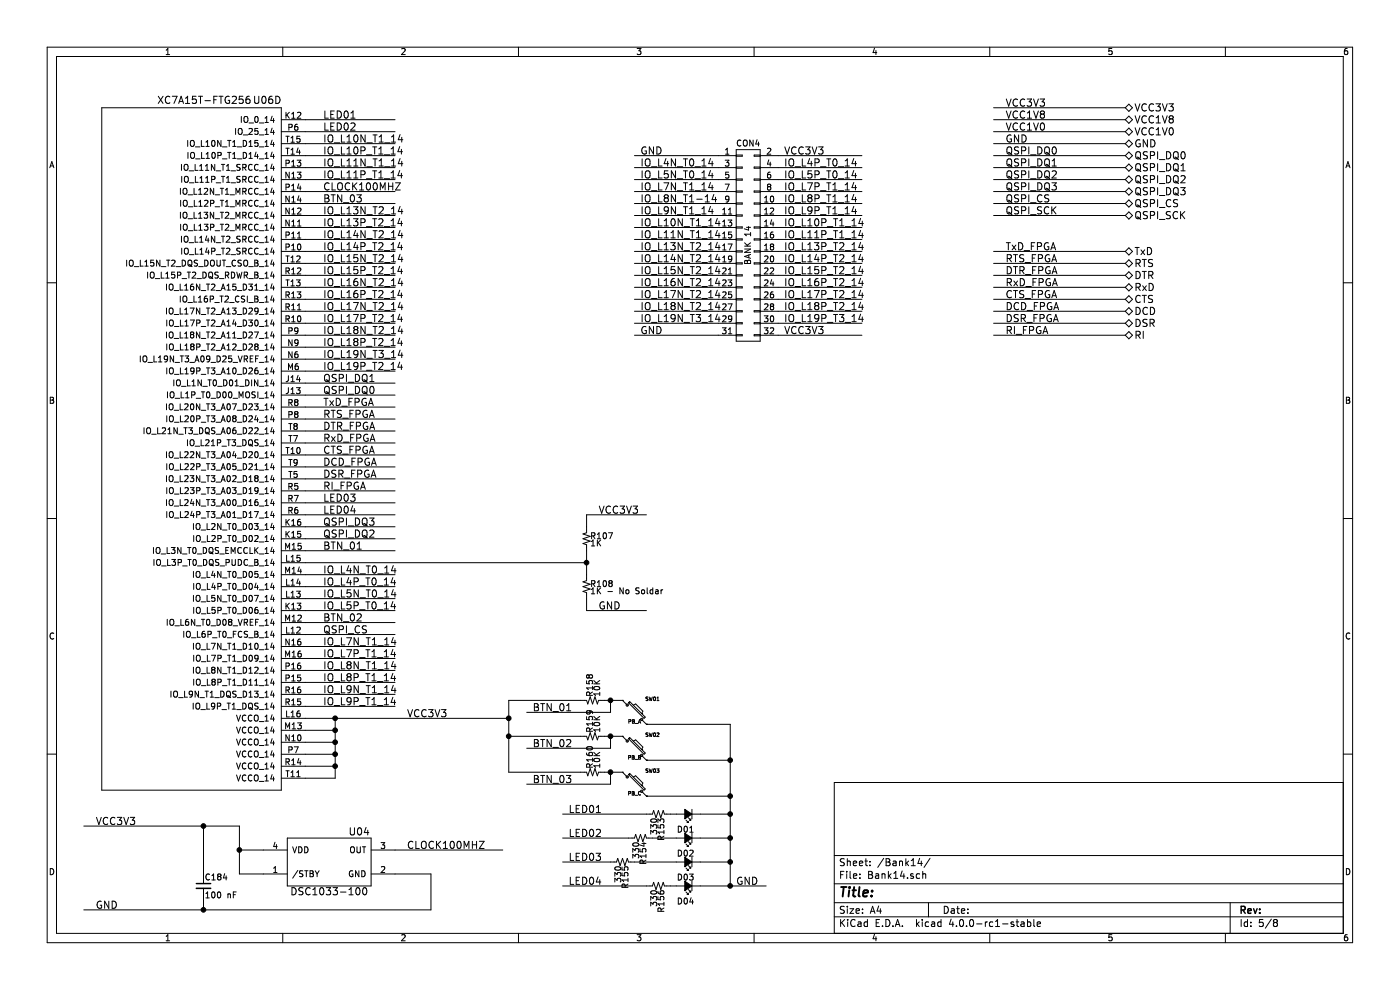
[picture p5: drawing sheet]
EESchema Schematic File Version 2
LIBS:r_small
LIBS:power
LIBS:device
LIBS:transistors
LIBS:conn
LIBS:linear
LIBS:regul
LIBS:74xx
LIBS:cmos4000
LIBS:adc-dac
LIBS:memory
LIBS:xilinx
LIBS:microcontrollers
LIBS:dsp
LIBS:microchip
LIBS:analog_switches
LIBS:motorola
LIBS:texas
LIBS:intel
LIBS:audio
LIBS:interface
LIBS:digital-audio
LIBS:philips
LIBS:display
LIBS:cypress
LIBS:siliconi
LIBS:opto
LIBS:atmel
LIBS:contrib
LIBS:XilinxArtix7
LIBS:valves
LIBS:EduCiaaXSchLibrary
LIBS:ft2232h
LIBS:EduCiaaX-cache
EELAYER 25 0
EELAYER END
$Descr A4 11693 8268
encoding utf-8
Sheet 5 8
Title ""
Date ""
Rev ""
Comp ""
Comment1 ""
Comment2 ""
Comment3 ""
Comment4 ""
$EndDescr
$Comp
L XC7A15T-FTG256 U06
U 4 1
P 2350 900
F 0 "U06" H 2350 960 60  0000 R CNN
F 1 "XC7A15T-FTG256" H 2100 960 60  0000 R CNN
F 2 "" H 2350 850 60  0000 C CNN
F 3 "" H 2350 850 60  0000 C CNN
	4    2350 900 
	1    0    0    -1  
$EndComp
Text HLabel 9400 900  2    60   BiDi ~ 0
VCC3V3
Text HLabel 9400 1000 2    60   BiDi ~ 0
VCC1V8
Text HLabel 9400 1100 2    60   BiDi ~ 0
VCC1V0
Text HLabel 9400 1300 2    60   BiDi ~ 0
QSPI_DQ0
Text HLabel 9400 1400 2    60   BiDi ~ 0
QSPI_DQ1
Text HLabel 9400 1500 2    60   BiDi ~ 0
QSPI_DQ2
Text HLabel 9400 1600 2    60   BiDi ~ 0
QSPI_DQ3
Text HLabel 9400 1700 2    60   BiDi ~ 0
QSPI_CS
Text HLabel 9400 1800 2    60   BiDi ~ 0
QSPI_SCK
Wire Wire Line
	9400 900  8300 900 
Wire Wire Line
	8300 1000 9400 1000
Wire Wire Line
	9400 1100 8300 1100
Wire Wire Line
	8300 1300 9400 1300
Wire Wire Line
	9400 1400 8300 1400
Wire Wire Line
	8300 1500 9400 1500
Wire Wire Line
	9400 1600 8300 1600
Wire Wire Line
	8300 1700 9400 1700
Wire Wire Line
	8300 1800 9400 1800
Text Label 8400 900  0    60   ~ 0
VCC3V3
Text Label 8400 1000 0    60   ~ 0
VCC1V8
Text Label 8400 1100 0    60   ~ 0
VCC1V0
Text Label 8400 1300 0    60   ~ 0
QSPI_DQ0
Text Label 8400 1400 0    60   ~ 0
QSPI_DQ1
Text Label 8400 1500 0    60   ~ 0
QSPI_DQ2
Text Label 8400 1600 0    60   ~ 0
QSPI_DQ3
Text Label 8400 1700 0    60   ~ 0
QSPI_CS
Text Label 8400 1800 0    60   ~ 0
QSPI_SCK
Text HLabel 9400 1200 2    60   BiDi ~ 0
GND
Wire Wire Line
	9400 1200 8300 1200
Text Label 8400 1200 0    60   ~ 0
GND
Wire Wire Line
	2550 3300 3300 3300
Wire Wire Line
	2550 2200 3300 2200
Wire Wire Line
	2550 4700 4900 4700
Wire Wire Line
	2550 4600 3300 4600
Wire Wire Line
	2550 2300 3300 2300
Wire Wire Line
	2550 2500 3300 2500
Wire Wire Line
	2550 3200 3300 3200
Wire Wire Line
	2550 5300 3300 5300
Wire Wire Line
	2550 4500 3300 4500
Wire Wire Line
	2550 4400 3300 4400
Text Label 2700 4200 0    60   ~ 0
LED03
Text Label 2700 1100 0    60   ~ 0
LED02
Text Label 2700 4300 0    60   ~ 0
LED04
Text Label 2700 3200 0    60   ~ 0
QSPI_DQ1
Text Label 2700 3300 0    60   ~ 0
QSPI_DQ0
Text Label 2700 4400 0    60   ~ 0
QSPI_DQ3
Text Label 2700 4500 0    60   ~ 0
QSPI_DQ2
Text Label 2700 1000 0    60   ~ 0
LED01
Text Label 2700 5300 0    60   ~ 0
QSPI_CS
$Comp
L R_ R107
U 1 1
P 4900 4500
F 0 "R107" H 4930 4520 50  0000 L CNN
F 1 "1K" H 4930 4460 50  0000 L CNN
F 2 "" H 4900 4500 60  0000 C CNN
F 3 "" H 4900 4500 60  0000 C CNN
	1    4900 4500
	1    0    0    -1  
$EndComp
$Comp
L R_ R108
U 1 1
P 4900 4900
F 0 "R108" H 4930 4920 50  0000 L CNN
F 1 "1K - No Soldar" H 4930 4860 50  0000 L CNN
F 2 "" H 4900 4900 60  0000 C CNN
F 3 "" H 4900 4900 60  0000 C CNN
	1    4900 4900
	1    0    0    -1  
$EndComp
Wire Wire Line
	4900 4400 4900 4300
Wire Wire Line
	4900 4300 5400 4300
Wire Wire Line
	4900 5000 4900 5100
Wire Wire Line
	4900 5100 5400 5100
Wire Wire Line
	4900 4600 4900 4800
Connection ~ 4900 4700
Text Label 5000 4300 0    60   ~ 0
VCC3V3
Text Label 5000 5100 0    60   ~ 0
GND
$Comp
L Led_Small D01
U 1 1
P 5750 6800
F 0 "D01" H 5700 6925 50  0000 L CNN
F 1 " " H 5575 6700 50  0000 L CNN
F 2 "" V 5750 6800 60  0000 C CNN
F 3 "" V 5750 6800 60  0000 C CNN
	1    5750 6800
	-1   0    0    1   
$EndComp
$Comp
L Led_Small D02
U 1 1
P 5750 7000
F 0 "D02" H 5700 7125 50  0000 L CNN
F 1 " " H 5575 6900 50  0000 L CNN
F 2 "" V 5750 7000 60  0000 C CNN
F 3 "" V 5750 7000 60  0000 C CNN
	1    5750 7000
	-1   0    0    1   
$EndComp
$Comp
L Led_Small D03
U 1 1
P 5750 7200
F 0 "D03" H 5700 7325 50  0000 L CNN
F 1 " " H 5575 7100 50  0000 L CNN
F 2 "" V 5750 7200 60  0000 C CNN
F 3 "" V 5750 7200 60  0000 C CNN
	1    5750 7200
	-1   0    0    1   
$EndComp
$Comp
L Led_Small D04
U 1 1
P 5750 7400
F 0 "D04" H 5700 7525 50  0000 L CNN
F 1 " " H 5575 7300 50  0000 L CNN
F 2 "" V 5750 7400 60  0000 C CNN
F 3 "" V 5750 7400 60  0000 C CNN
	1    5750 7400
	-1   0    0    1   
$EndComp
$Comp
L R_ R153
U 1 1
P 5500 6800
F 0 "R153" H 5530 6820 50  0000 L CNN
F 1 "330" H 5530 6760 50  0000 L CNN
F 2 "" H 5500 6800 60  0000 C CNN
F 3 "" H 5500 6800 60  0000 C CNN
	1    5500 6800
	0    1    1    0   
$EndComp
$Comp
L R_ R154
U 1 1
P 5350 7000
F 0 "R154" H 5380 7020 50  0000 L CNN
F 1 "330" H 5380 6960 50  0000 L CNN
F 2 "" H 5350 7000 60  0000 C CNN
F 3 "" H 5350 7000 60  0000 C CNN
	1    5350 7000
	0    1    1    0   
$EndComp
$Comp
L R_ R155
U 1 1
P 5200 7200
F 0 "R155" H 5230 7220 50  0000 L CNN
F 1 "330" H 5230 7160 50  0000 L CNN
F 2 "" H 5200 7200 60  0000 C CNN
F 3 "" H 5200 7200 60  0000 C CNN
	1    5200 7200
	0    1    1    0   
$EndComp
$Comp
L R_ R156
U 1 1
P 5500 7400
F 0 "R156" H 5530 7420 50  0000 L CNN
F 1 "330" H 5530 7360 50  0000 L CNN
F 2 "" H 5500 7400 60  0000 C CNN
F 3 "" H 5500 7400 60  0000 C CNN
	1    5500 7400
	0    1    1    0   
$EndComp
Wire Wire Line
	6100 6800 5850 6800
Wire Wire Line
	6100 6050 6100 7400
Wire Wire Line
	5850 7400 6400 7400
Wire Wire Line
	5850 7000 6100 7000
Connection ~ 6100 7000
Wire Wire Line
	5850 7200 6100 7200
Connection ~ 6100 7200
Connection ~ 6100 7400
Text Label 6150 7400 0    60   ~ 0
GND
Text Label 4750 6800 0    60   ~ 0
LED01
Text Label 4750 7000 0    60   ~ 0
LED02
Text Label 4750 7200 0    60   ~ 0
LED03
Text Label 4750 7400 0    60   ~ 0
LED04
Wire Wire Line
	2550 6000 4250 6000
Text Label 3400 6000 0    60   ~ 0
VCC3V3
Wire Wire Line
	2800 6500 2550 6500
Wire Wire Line
	2800 6000 2800 6500
Connection ~ 2800 6000
Wire Wire Line
	2550 6400 2800 6400
Connection ~ 2800 6400
Wire Wire Line
	2550 6300 2800 6300
Connection ~ 2800 6300
Wire Wire Line
	2550 6200 2800 6200
Connection ~ 2800 6200
Wire Wire Line
	2550 6100 2800 6100
Connection ~ 2800 6100
Wire Wire Line
	2550 1600 3300 1600
Text Label 2700 1600 0    60   ~ 0
CLOCK100MHZ
Wire Wire Line
	2550 2400 3300 2400
Wire Wire Line
	2550 1000 3300 1000
Wire Wire Line
	3300 1100 2550 1100
Wire Wire Line
	2550 1200 3300 1200
Wire Wire Line
	3300 1300 2550 1300
Wire Wire Line
	2550 1400 3300 1400
Wire Wire Line
	3300 1500 2550 1500
$Comp
L DSC1033-100 U04
U 1 1
P 3100 7000
F 0 "U04" H 3000 7050 60  0000 C CNN
F 1 "DSC1033-100" H 2750 6550 60  0000 C CNN
F 2 "" H 3100 7000 60  0000 C CNN
F 3 "" H 3100 7000 60  0000 C CNN
	1    3100 7000
	1    0    0    -1  
$EndComp
$Comp
L C_Small C184
U 1 1
P 1700 7400
F 0 "C184" H 1710 7470 50  0000 L CNN
F 1 "100 nF" H 1710 7320 50  0000 L CNN
F 2 "" H 1700 7400 60  0000 C CNN
F 3 "" H 1700 7400 60  0000 C CNN
	1    1700 7400
	1    0    0    -1  
$EndComp
Wire Wire Line
	3300 7300 3600 7300
Wire Wire Line
	3600 7300 3600 7600
Wire Wire Line
	3600 7600 700  7600
Wire Wire Line
	2000 7300 2200 7300
Wire Wire Line
	2000 6900 2000 7300
Wire Wire Line
	700  6900 2000 6900
Wire Wire Line
	2200 7100 2000 7100
Connection ~ 2000 7100
Wire Wire Line
	1700 7300 1700 6900
Connection ~ 1700 6900
Wire Wire Line
	1700 7500 1700 7600
Connection ~ 1700 7600
Wire Wire Line
	3300 7100 4200 7100
Text Label 800  7600 0    60   ~ 0
GND
Text Label 800  6900 0    60   ~ 0
VCC3V3
Text Label 3400 7100 0    60   ~ 0
CLOCK100MHZ
Wire Wire Line
	2550 1700 3300 1700
Wire Wire Line
	2550 1800 3300 1800
Wire Wire Line
	3300 1900 2550 1900
Wire Wire Line
	2550 2000 3300 2000
Wire Wire Line
	3300 2100 2550 2100
Wire Wire Line
	2550 2600 3300 2600
Wire Wire Line
	3300 2700 2550 2700
Wire Wire Line
	2550 2800 3300 2800
Wire Wire Line
	3300 2900 2550 2900
Wire Wire Line
	2550 3000 3300 3000
Wire Wire Line
	3300 3100 2550 3100
Wire Wire Line
	2550 3400 3300 3400
Wire Wire Line
	3300 3500 2550 3500
Wire Wire Line
	2550 3600 3300 3600
Wire Wire Line
	3300 3700 2550 3700
Wire Wire Line
	2550 3800 3300 3800
Wire Wire Line
	3300 3900 2550 3900
Wire Wire Line
	2550 4000 3300 4000
Wire Wire Line
	3300 4100 2550 4100
Wire Wire Line
	2550 4200 3300 4200
Wire Wire Line
	3300 4300 2550 4300
Wire Wire Line
	2550 4800 3300 4800
Wire Wire Line
	3300 4900 2550 4900
Wire Wire Line
	2550 5000 3300 5000
Wire Wire Line
	3300 5100 2550 5100
Wire Wire Line
	2550 5200 3300 5200
Wire Wire Line
	2550 5400 3300 5400
Wire Wire Line
	3300 5500 2550 5500
Wire Wire Line
	2550 5600 3300 5600
Wire Wire Line
	3300 5700 2550 5700
Wire Wire Line
	2550 5800 3300 5800
Wire Wire Line
	3300 5900 2550 5900
Text Label 2700 1200 0    60   ~ 0
IO_L10N_T1_14
Text Label 2700 1300 0    60   ~ 0
IO_L10P_T1_14
Text Label 2700 1400 0    60   ~ 0
IO_L11N_T1_14
Text Label 2700 1500 0    60   ~ 0
IO_L11P_T1_14
Text Label 2700 1700 0    60   ~ 0
BTN_03
Text Label 2700 1800 0    60   ~ 0
IO_L13N_T2_14
Text Label 2700 1900 0    60   ~ 0
IO_L13P_T2_14
Text Label 2700 2000 0    60   ~ 0
IO_L14N_T2_14
Text Label 2700 2100 0    60   ~ 0
IO_L14P_T2_14
Text Label 2700 2200 0    60   ~ 0
IO_L15N_T2_14
Text Label 2700 2300 0    60   ~ 0
IO_L15P_T2_14
Text Label 2700 2400 0    60   ~ 0
IO_L16N_T2_14
Text Label 2700 2500 0    60   ~ 0
IO_L16P_T2_14
Text Label 2700 2600 0    60   ~ 0
IO_L17N_T2_14
Text Label 2700 2700 0    60   ~ 0
IO_L17P_T2_14
Text Label 2700 2800 0    60   ~ 0
IO_L18N_T2_14
Text Label 2700 2900 0    60   ~ 0
IO_L18P_T2_14
Text Label 2700 3000 0    60   ~ 0
IO_L19N_T3_14
Text Label 2700 3100 0    60   ~ 0
IO_L19P_T2_14
Text Label 2700 4800 0    60   ~ 0
IO_L4N_T0_14
Text Label 2700 4900 0    60   ~ 0
IO_L4P_T0_14
Text Label 2700 5000 0    60   ~ 0
IO_L5N_T0_14
Text Label 2700 5100 0    60   ~ 0
IO_L5P_T0_14
Text Label 2700 5200 0    60   ~ 0
BTN_02
Text Label 2700 5400 0    60   ~ 0
IO_L7N_T1_14
Text Label 2700 5500 0    60   ~ 0
IO_L7P_T1_14
Text Label 2700 5600 0    60   ~ 0
IO_L8N_T1_14
Text Label 2700 5700 0    60   ~ 0
IO_L8P_T1_14
Text Label 2700 5800 0    60   ~ 0
IO_L9N_T1_14
Text Label 2700 5900 0    60   ~ 0
IO_L9P_T1_14
$Comp
L CONN_02X16 CON4
U 1 1
P 6250 2050
F 0 "CON4" H 6250 2900 50  0000 C CNN
F 1 "BANK 14" V 6250 2050 50  0000 C CNN
F 2 "" H 6250 1100 60  0000 C CNN
F 3 "" H 6250 1100 60  0000 C CNN
	1    6250 2050
	1    0    0    -1  
$EndComp
Wire Wire Line
	6000 1300 5300 1300
Wire Wire Line
	5300 1400 6000 1400
Wire Wire Line
	6000 1500 5300 1500
Wire Wire Line
	5300 1600 6000 1600
Wire Wire Line
	6000 1700 5300 1700
Wire Wire Line
	6000 1800 5300 1800
Wire Wire Line
	5300 1900 6000 1900
Wire Wire Line
	6000 2000 5300 2000
Wire Wire Line
	6000 2100 5300 2100
Wire Wire Line
	5300 2200 6000 2200
Wire Wire Line
	6000 2300 5300 2300
Wire Wire Line
	5300 2400 6000 2400
Wire Wire Line
	6000 2500 5300 2500
Wire Wire Line
	5300 2600 6000 2600
Wire Wire Line
	6000 2700 5300 2700
Wire Wire Line
	5300 2800 6000 2800
Wire Wire Line
	6500 2800 7200 2800
Wire Wire Line
	7200 2700 6500 2700
Wire Wire Line
	6500 2600 7200 2600
Wire Wire Line
	7200 2500 6500 2500
Wire Wire Line
	6500 2400 7200 2400
Wire Wire Line
	7200 2300 6500 2300
Wire Wire Line
	6500 2200 7200 2200
Wire Wire Line
	7200 2100 6500 2100
Wire Wire Line
	6500 2000 7200 2000
Wire Wire Line
	7200 1900 6500 1900
Wire Wire Line
	6500 1800 7200 1800
Wire Wire Line
	7200 1700 6500 1700
Wire Wire Line
	6500 1600 7200 1600
Wire Wire Line
	7200 1500 6500 1500
Wire Wire Line
	6500 1400 7200 1400
Wire Wire Line
	7200 1300 6500 1300
Text Label 5350 1300 0    60   ~ 0
GND
Text Label 6550 1300 0    60   ~ 0
VCC3V3
Text Label 5350 1400 0    60   ~ 0
IO_L4N_T0_14
Text Label 6550 1400 0    60   ~ 0
IO_L4P_T0_14
Text Label 5350 1500 0    60   ~ 0
IO_L5N_T0_14
Text Label 6550 1500 0    60   ~ 0
IO_L5P_T0_14
Text Label 2700 4600 0    60   ~ 0
BTN_01
Text Label 5350 1600 0    60   ~ 0
IO_L7N_T1_14
Text Label 5350 1700 0    60   ~ 0
IO_L8N_T1-14
Text Label 5350 1800 0    60   ~ 0
IO_L9N_T1_14
Text Label 5350 1900 0    60   ~ 0
IO_L10N_T1_14
Text Label 5350 2000 0    60   ~ 0
IO_L11N_T1_14
Text Label 5350 2100 0    60   ~ 0
IO_L13N_T2_14
Text Label 5350 2200 0    60   ~ 0
IO_L14N_T2_14
Text Label 5350 2300 0    60   ~ 0
IO_L15N_T2_14
Text Label 5350 2400 0    60   ~ 0
IO_L16N_T2_14
Text Label 5350 2500 0    60   ~ 0
IO_L17N_T2_14
Text Label 5350 2600 0    60   ~ 0
IO_L18N_T2_14
Text Label 5350 2700 0    60   ~ 0
IO_L19N_T3_14
Text Label 6550 1600 0    60   ~ 0
IO_L7P_T1_14
Text Label 6550 1700 0    60   ~ 0
IO_L8P_T1_14
Text Label 6550 1800 0    60   ~ 0
IO_L9P_T1_14
Text Label 6550 1900 0    60   ~ 0
IO_L10P_T1_14
Text Label 6550 2000 0    60   ~ 0
IO_L11P_T1_14
Text Label 6550 2100 0    60   ~ 0
IO_L13P_T2_14
Text Label 6550 2200 0    60   ~ 0
IO_L14P_T2_14
Text Label 6550 2300 0    60   ~ 0
IO_L15P_T2_14
Text Label 6550 2400 0    60   ~ 0
IO_L16P_T2_14
Text Label 6550 2500 0    60   ~ 0
IO_L17P_T2_14
Text Label 6550 2600 0    60   ~ 0
IO_L18P_T2_14
Text Label 6550 2700 0    60   ~ 0
IO_L19P_T3_14
$Comp
L SW_PUSH_SMALL SW03
U 1 1
P 5300 6550
F 0 "SW03" H 5450 6660 30  0000 C CNN
F 1 "PB_C" H 5300 6471 30  0000 C CNN
F 2 "" H 5300 6550 60  0000 C CNN
F 3 "" H 5300 6550 60  0000 C CNN
	1    5300 6550
	1    0    0    -1  
$EndComp
$Comp
L SW_PUSH_SMALL SW02
U 1 1
P 5300 6250
F 0 "SW02" H 5450 6360 30  0000 C CNN
F 1 "PB_B" H 5300 6171 30  0000 C CNN
F 2 "" H 5300 6250 60  0000 C CNN
F 3 "" H 5300 6250 60  0000 C CNN
	1    5300 6250
	1    0    0    -1  
$EndComp
$Comp
L SW_PUSH_SMALL SW01
U 1 1
P 5300 5950
F 0 "SW01" H 5450 6060 30  0000 C CNN
F 1 "PB_A" H 5300 5871 30  0000 C CNN
F 2 "" H 5300 5950 60  0000 C CNN
F 3 "" H 5300 5950 60  0000 C CNN
	1    5300 5950
	1    0    0    -1  
$EndComp
Wire Wire Line
	5400 6050 6100 6050
Connection ~ 6100 6800
Wire Wire Line
	5400 6350 6100 6350
Connection ~ 6100 6350
Wire Wire Line
	5400 6650 6100 6650
Connection ~ 6100 6650
$Comp
L R_ R158
U 1 1
P 4950 5850
F 0 "R158" H 4980 5870 50  0000 L CNN
F 1 "10K" H 4980 5810 50  0000 L CNN
F 2 "" H 4950 5850 60  0000 C CNN
F 3 "" H 4950 5850 60  0000 C CNN
	1    4950 5850
	0    -1   -1   0   
$EndComp
$Comp
L R_ R159
U 1 1
P 4950 6150
F 0 "R159" H 4980 6170 50  0000 L CNN
F 1 "10K" H 4980 6110 50  0000 L CNN
F 2 "" H 4950 6150 60  0000 C CNN
F 3 "" H 4950 6150 60  0000 C CNN
	1    4950 6150
	0    -1   -1   0   
$EndComp
$Comp
L R_ R160
U 1 1
P 4950 6450
F 0 "R160" H 4980 6470 50  0000 L CNN
F 1 "10K" H 4980 6410 50  0000 L CNN
F 2 "" H 4950 6450 60  0000 C CNN
F 3 "" H 4950 6450 60  0000 C CNN
	1    4950 6450
	0    -1   -1   0   
$EndComp
Wire Wire Line
	5050 5850 5200 5850
Wire Wire Line
	5050 6150 5200 6150
Wire Wire Line
	5050 6450 5200 6450
Wire Wire Line
	4850 5850 4250 5850
Wire Wire Line
	4250 5850 4250 6450
Wire Wire Line
	4250 6450 4850 6450
Wire Wire Line
	4850 6150 4250 6150
Connection ~ 4250 6150
Connection ~ 4250 6000
Wire Wire Line
	5100 5850 5100 5950
Wire Wire Line
	5100 5950 4400 5950
Connection ~ 5100 5850
Wire Wire Line
	5100 6150 5100 6250
Wire Wire Line
	5100 6250 4400 6250
Connection ~ 5100 6150
Wire Wire Line
	5100 6450 5100 6550
Wire Wire Line
	5100 6550 4400 6550
Connection ~ 5100 6450
Text Label 4450 5950 0    60   ~ 0
BTN_01
Text Label 4450 6250 0    60   ~ 0
BTN_02
Text Label 4450 6550 0    60   ~ 0
BTN_03
Text Label 5350 2800 0    60   ~ 0
GND
Text Label 6550 2800 0    60   ~ 0
VCC3V3
Wire Wire Line
	5650 6800 5600 6800
Wire Wire Line
	5650 7000 5450 7000
Wire Wire Line
	5300 7200 5650 7200
Wire Wire Line
	5650 7400 5600 7400
Wire Wire Line
	5400 7400 4700 7400
Wire Wire Line
	4700 7200 5100 7200
Wire Wire Line
	5250 7000 4700 7000
Wire Wire Line
	4700 6800 5400 6800
Text HLabel 9400 2100 2    60   BiDi ~ 0
TxD
Text HLabel 9400 2200 2    60   BiDi ~ 0
RTS
Text HLabel 9400 2300 2    60   BiDi ~ 0
DTR
Text HLabel 9400 2400 2    60   BiDi ~ 0
RxD
Text HLabel 9400 2500 2    60   BiDi ~ 0
CTS
Text HLabel 9400 2600 2    60   BiDi ~ 0
DCD
Text HLabel 9400 2700 2    60   BiDi ~ 0
DSR
Text HLabel 9400 2800 2    60   BiDi ~ 0
RI
Wire Wire Line
	9400 2100 8300 2100
Wire Wire Line
	8300 2200 9400 2200
Wire Wire Line
	9400 2300 8300 2300
Wire Wire Line
	8300 2400 9400 2400
Wire Wire Line
	9400 2500 8300 2500
Wire Wire Line
	8300 2600 9400 2600
Wire Wire Line
	9400 2700 8300 2700
Wire Wire Line
	8300 2800 9400 2800
Text Label 8400 2100 0    60   ~ 0
TxD_FPGA
Text Label 8400 2200 0    60   ~ 0
RTS_FPGA
Text Label 8400 2300 0    60   ~ 0
DTR_FPGA
Text Label 8400 2400 0    60   ~ 0
RxD_FPGA
Text Label 8400 2500 0    60   ~ 0
CTS_FPGA
Text Label 8400 2600 0    60   ~ 0
DCD_FPGA
Text Label 8400 2700 0    60   ~ 0
DSR_FPGA
Text Label 8400 2800 0    60   ~ 0
RI_FPGA
Text Label 2700 3400 0    60   ~ 0
TxD_FPGA
Text Label 2700 3500 0    60   ~ 0
RTS_FPGA
Text Label 2700 3600 0    60   ~ 0
DTR_FPGA
Text Label 2700 3700 0    60   ~ 0
RxD_FPGA
Text Label 2700 3800 0    60   ~ 0
CTS_FPGA
Text Label 2700 3900 0    60   ~ 0
DCD_FPGA
Text Label 2700 4000 0    60   ~ 0
DSR_FPGA
Text Label 2700 4100 0    60   ~ 0
RI_FPGA
$EndSCHEMATC
